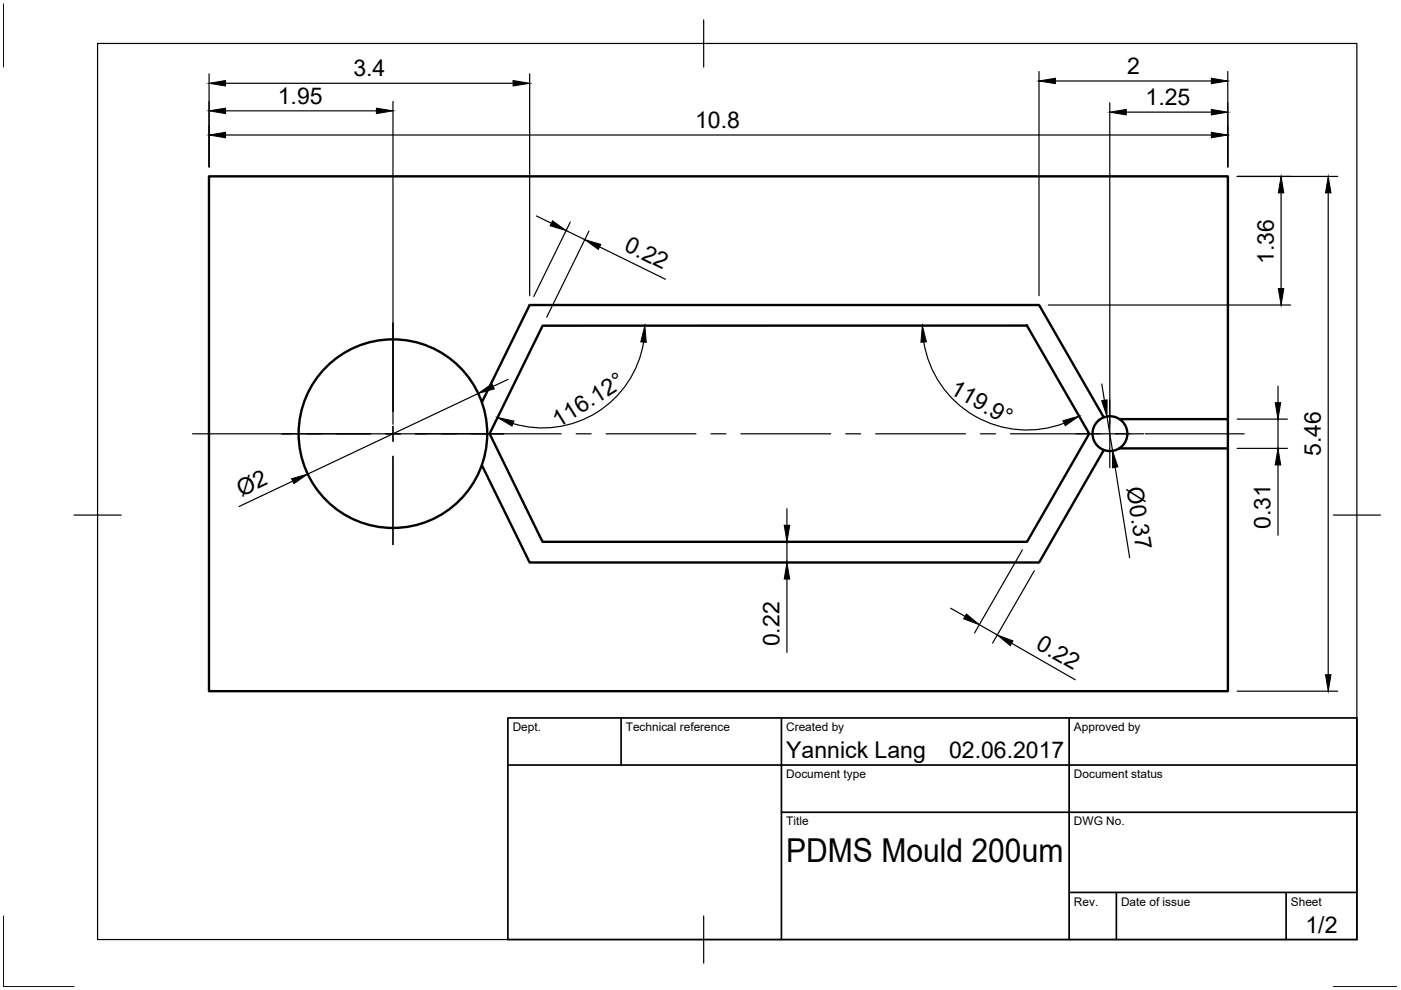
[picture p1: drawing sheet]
<svg xmlns="http://www.w3.org/2000/svg" width="297mm" height="210mm" viewBox="0 0 297 210" stroke-linecap="round" stroke-linejoin="round" font-family="sans-serif">
<!-- layer: Sichtbar -->
<g fill="none" stroke="#000" stroke-width=".51">
<path d="M115 69.1l102.7-.1 13.2 23-13.2 22.9h-102.7l-11.2-22.9zM102.2 85.3l10.1-20.6h108l13.7 23.8M234 95.4l-13.7 23.9h-108l-10.1-20.7M237.3 88.9h23v6.2M237.3 95.1h23M260.3 88.9v-51.5h-216v109.1h216v-51.4"/>
<circle cx="83.3" cy="91.9" r="20"/>
<circle cx="235.3" cy="91.9" r="3.7"/>
</g>
<!-- layer: Border -->
<path d="M.7 .8v13.4M20.7 9.2h267v190h-267zM149.2 4.2v10M15.7 109.2h10M282.7 109.2h10M.7 194.2v15h15M149.2 194.2v10M282.7 209.2h13.4" fill="none" stroke="#000" stroke-width=".25"/>
<!-- layer: TitleBlock -->
<path d="M107.7 152.2h180v47h-180zM131.7 152.2v10M165.7 152.2v47M226.7 152.2v47M107.7 162.2h180M165.7 172.2h122M226.7 189.2h61M236.7 189.2v10M272.7 189.2v10" fill="none" stroke="#000" stroke-width=".36"/>
<!-- layer: Dimensions -->
<g fill="none" stroke="#000" stroke-width=".25">
<path d="M44.3 15.6v19.8M47.8 17.7h61M112.3 15.6v47.1M220.3 15.2v47.5M223.8 17.2h33M260.3 15.2v20.2M47.8 28.6h209M47.8 23.5h32M83.3 21.5v68.5M235.3 21.8v68.2M238.8 23.8h18M262.3 37.4h21.3"/>
<path d="M113.7 45.8l3.2 1.5M120 48.9l4 1.9M120.9 47.1l-7.7 15.8M124.9 49l-9 18.3M127.1 52.4l14 6.8M271.6 40.9v20.3M281.6 40.9v102.2M136.5 72.5a21.7 21.7 0 0 1-27.7 17.3M195.9 72.5a22.2 22.2 0 0 0 29.7 17.2M222.3 64.7h51.3M101.4 83.4l-36.2 17.1M107.7 80.4l-3.2 1.5"/>
<path d="M233.6 81.4l.6 3.5M234.7 88.3l1.2 7.3M236.4 99.1l3.1 19.1M262.3 88.9h10.7M262.3 95.1h10.7M271 81.9v3.5M271 88.9v6.2M271 98.6v14.9M62.1 102l-11.4 5.4M166.8 107.9v3.5M166.8 114.9v4.4M216.8 116.6l-10.2 17.6"/>
<path d="M166.8 122.8v15.5M201.6 129l3 1.7M207.6 132.4l3.8 2.2M214.5 136.4l13.5 7.7M219.3 121l-8.9 15.4M262.3 146.5h21.3"/>
</g>
<g fill="#000" stroke="#000" stroke-width=".21">
<path d="M44.3 17.7l3.5-.6v1.1zM108.8 17.1l3.5 .6-3.5 .5zM220.3 17.2l3.5-.6v1.1zM256.8 16.6l3.5 .6-3.5 .5zM44.3 28.6l3.5-.5v1.1zM44.3 23.5l3.5-.6v1.2zM79.8 22.9l3.5 .6-3.5 .6zM235.3 23.8l3.5-.6v1.2zM256.8 28.1l3.5 .5-3.5 .6zM256.8 23.2l3.5 .6-3.5 .6zM117.1 46.8l2.9 2.1-3.4-1zM124 50.8l3.4 1-.5 1.1z"/>
<path d="M271.6 37.4l.6 3.5h-1.2zM281.6 37.4l.6 3.5h-1.2zM136.7 69.1l.3 3.5-1.1-.1zM195.6 69l.8 3.5-1.2 .1zM271 61.2h1.2l-.6 3.5zM101.4 83.4l2.9-2 .5 1.1zM105.5 88.5l3.5 .8-.5 1zM225.3 89.2l3.5-1-2.9 2.1zM233.6 84.9l1.1-.1v3.5zM235.9 95.6l1.1 3.4-1.1 .2zM270.4 85.4h1.1l-.5 3.5zM271 95.1l.5 3.5h-1.1z"/>
<path d="M61.8 101.5l3.4-1-2.9 2zM166.3 111.4h1.1l-.6 3.5zM166.8 119.3l.6 3.5h-1.1zM204.9 130.2l2.7 2.2-3.3-1.2zM211.4 134.6l3.4 1.3-.6 1zM281 143.1h1.2l-.6 3.4z"/>
</g>
<!-- layer: Center Lines -->
<g fill="none" stroke="#000" stroke-width=".25">
<path d="M83.3 68.5v18.7M40.8 92h78.2M83.3 90.4v3.2M83.3 96.7v18.8M122.2 92h3.1M128.5 92h19.1M150.7 92h3.2M157.1 92h19M179.3 92h3.2M185.7 92h19M207.9 92h3.2M214.2 92h28.3"/>
<path d="M235.3 84.8v14.4M242.8 92h21"/>
</g>
<text font-size="7" x="166.7" y="182.7">PDMS Mould 200um</text>
<g font-size="4.9">
<text x="74.9" y="16.1">3.4</text>
<text x="239" y="15.7">2</text>
<text x="58.9" y="22">1.95</text>
<text x="242.9" y="22.2">1.25</text>
<text x="147.4" y="27.1">10.8</text>
<text x="132.1" y="53.1" transform="rotate(26 132.1 53.1)">0.22</text>
<text x="270.1" y="56" transform="rotate(-90 270.1 56)">1.36</text>
<text x="201.2" y="83.3" transform="rotate(30 201.2 83.3)">119.9°</text>
<text x="118.4" y="90.7" transform="rotate(-32 118.4 90.7)">116.12°</text>
<text x="280.1" y="96.7" transform="rotate(-90 280.1 96.7)">5.46</text>
<text x="51.2" y="105.4" transform="rotate(-25 51.2 105.4)">Ø2</text>
<text x="238.8" y="103.6" transform="rotate(81 238.8 103.6)">Ø0.37</text>
<text x="269.4" y="112.2" transform="rotate(-90 269.4 112.2)">0.31</text>
<text x="165.3" y="137" transform="rotate(-90 165.3 137)">0.22</text>
<text x="219.4" y="137.4" transform="rotate(30 219.4 137.4)">0.22</text>
<text x="166.7" y="160.7">Yannick Lang</text>
<text x="201.2" y="160.7">02.06.2017</text>
<text x="276.8" y="197.9">1/2</text>
</g>
<g font-size="2.5">
<text x="108.7" y="155">Dept.</text>
<text x="132.7" y="155">Technical reference</text>
<text x="166.7" y="155">Created by</text>
<text x="227.7" y="155">Approved by</text>
<text x="166.7" y="165">Document type</text>
<text x="227.7" y="165">Document status</text>
<text x="166.7" y="175">Title</text>
<text x="227.7" y="175">DWG No.</text>
<text x="227.7" y="192">Rev.</text>
<text x="237.7" y="192">Date of issue</text>
<text x="273.7" y="192">Sheet</text>
</g>
</svg>
